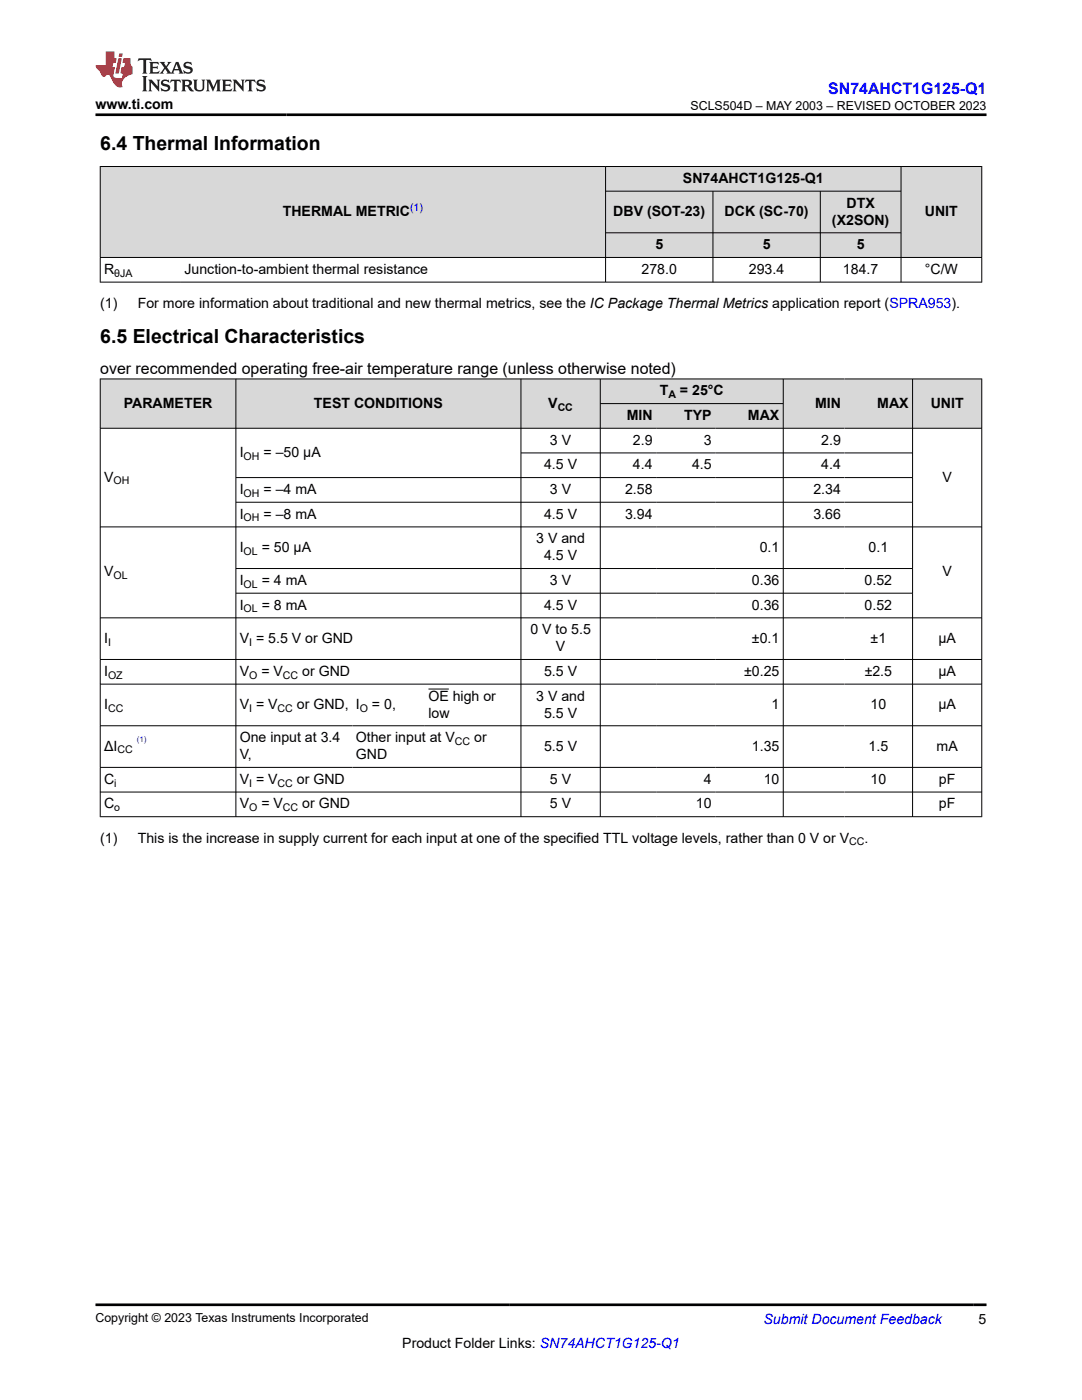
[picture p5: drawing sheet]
<svg xmlns="http://www.w3.org/2000/svg" width="216mm" height="279mm" viewBox="0 0 216 279" stroke-linecap="round" stroke-linejoin="round" font-family="sans-serif">
<g fill="#d8d8d8">
<path d="M20 33.2h175.9v5h-175.9z" fill-rule="evenodd"/>
<path d="M20.1 33.3h100.7v18h-100.7z" fill-rule="evenodd"/>
<path d="M120.9 33.3h58.8v4.8h-58.8z" fill-rule="evenodd"/>
<path d="M179.9 33.3h15.9v18h-15.9z" fill-rule="evenodd"/>
<path d="M120.9 38.2h21.3v8.2h-21.3z" fill-rule="evenodd"/>
<path d="M142.3 38.2h21.3v8.2h-21.3z" fill-rule="evenodd"/>
<path d="M163.7 38.2h16v8.2h-16z" fill-rule="evenodd"/>
<path d="M120.9 46.5h21.3v4.8h-21.3z" fill-rule="evenodd"/>
<path d="M142.3 46.5h21.3v4.8h-21.3z" fill-rule="evenodd"/>
<path d="M163.7 46.5h16v4.8h-16z" fill-rule="evenodd"/>
</g>
<path d="M19.9 33.2h176.1M20 33.2v23.2M120.8 33.2v23.2M120.8 38.2h59.1M142.3 38.2v18.2M163.7 38.2v18.2M179.8 33.2v23.2M195.9 33.2v23.2M19.9 51.4h176.1M19.9 56.3h176.1M120.8 46.5h59.1" fill="none" stroke="#000" stroke-width=".2"/>
<g fill="#d8d8d8">
<path d="M20 75.6h175.9v4.9h-175.9z" fill-rule="evenodd"/>
<path d="M20.1 75.7h26.9v9.7h-26.9z" fill-rule="evenodd"/>
<path d="M47.1 75.7h56.8v9.7h-56.8z" fill-rule="evenodd"/>
<path d="M104 75.7h15.7v9.7h-15.7z" fill-rule="evenodd"/>
<path d="M119.8 75.7h36.4v4.8h-36.4z" fill-rule="evenodd"/>
<path d="M156.4 75.7h12.1v9.7h-12.1z" fill-rule="evenodd"/>
<path d="M168.5 75.7h13.5v9.7h-13.5z" fill-rule="evenodd"/>
<path d="M182.2 75.7h13.6v9.7h-13.6z" fill-rule="evenodd"/>
<path d="M119.8 80.6h11.1v4.8h-11.1z" fill-rule="evenodd"/>
<path d="M130.9 80.6h11.8v4.8h-11.8z" fill-rule="evenodd"/>
<path d="M142.7 80.6h13.5v4.8h-13.5z" fill-rule="evenodd"/>
</g>
<g fill="none" stroke="#000" stroke-width=".2">
<path d="M19.9 75.6h176.1M20 75.6v87.5M47.1 75.6v87.5M103.9 75.6v87.5M119.8 75.6v87.5M156.3 75.6v87.5M182.1 75.6v87.5M195.9 75.6v87.5M19.9 85.5h176.1M47.1 95.3h135.1M103.9 90.4h78.3M119.8 80.5h36.6"/>
<path d="M19.9 105.2h176.1M47.1 100.2h135.1M47.1 113.5h135.1M47.1 118.4h135.1M19.9 123.3h176.1M19.9 131.6h176.1M19.9 136.5h176.1M85.5 137.5h4.1M19.9 144.8h176.1M19.9 153.1h176.1M19.9 158.1h176.1M19.9 163h176.1"/>
</g>
<path d="M27.7 11.6l-.2 .6 .5-.2h.6v.1v2.2l-.2 .4h1l-.2-.4v-2.2v-.1h.5l.5 .2-.1-.6zM29.8 12.4l.2 .3v1.6l-.2 .4h1.9l.1-.6a1.08 1.08 0 0 1-1.3 .2v-.7h.6l.4 .2v-.7l-.4 .2h-.6v-.5l.2-.2a1 1 0 0 1 1 .3l-.1-.5zM31.8 12.4l1 1.1-1 1.2h.9l-.2-.2 .4-.8 .5 .8-.2 .2h1.6l-.2-.2 .1-.5h1l.1 .5-.1 .2h.9l-.2-.4-.8-1.9h-.5l-1 2.1-.8-1.1 .9-1h-.8l.2 .2-.5 .6-.3-.6 .1-.2zM35.2 12.8l.4 1h-.8zM36.8 12.5a.65 .65 0 0 0-.2 .7 .65 .65 0 0 0 .6 .5l.7 .1 .1 .3a.79 .79 0 0 1-.7 .4 .79 .79 0 0 1-.7-.5l.1 .7 .2-.1a.93 .93 0 0 0 1.1 0 .93 .93 0 0 0 .4-.9 1.46 1.46 0 0 0-1.2-.6l-.1-.3a1.09 1.09 0 0 1 1.2 .2l-.2-.6-.1 .1-.6-.2zM28.4 15.2l.2 .4v2.2l-.2 .4h1l-.2-.4v-2.2l.2-.4zM29.6 15.9l.2 .4v1.5l-.2 .4h.8l-.3-.4v-1.3l1.7 1.8v-2l.2-.4h-.8l.2 .2 .1 1.1-1.2-1.3zM32.3 16a.65 .65 0 0 0-.2 .8 .65 .65 0 0 0 .7 .4l.6 .2 .1 .2a.79 .79 0 0 1-.7 .4 .79 .79 0 0 1-.7-.5l.1 .7 .2-.1a.93 .93 0 0 0 1.1 .1 .93 .93 0 0 0 .4-1 1.46 1.46 0 0 0-1.2-.5l-.1-.4a1.09 1.09 0 0 1 1.2 .2l-.2-.6-.1 .1-.6-.1zM34.1 15.9l-.1 .6a.63 .63 0 0 1 .7-.3l.1 1.6-.3 .4h1l-.2-.4v-1.6a.66 .66 0 0 1 .8 .3l-.1-.6zM36.2 15.9l.2 .4v1.5l-.2 .4h.9l-.2-.2v-.7h.5l.1 .2a.79 .79 0 0 0 1.2 .6l-1-.9a.61 .61 0 0 0 .6-.6 .61 .61 0 0 0-.5-.7zM36.9 16.2h.2a.47 .47 0 0 1 .5 .1 .47 .47 0 0 1 .1 .5l-.2 .1-.6 .1zM38.5 15.9l.2 .2a2.27 2.27 0 0 0 .4 2 1.04 1.04 0 0 0 1.7-.7v-1.3l.2-.2h-.8l.2 .4v1.1a.6 .6 0 0 1-.6 .6 .6 .6 0 0 1-.6-.6v-1.1l.3-.4zM41.1 15.9l.2 .4v1.5l-.2 .4h.7l-.2-.4v-1.4l.9 1.9 .8-1.9v1.4l-.2 .4h1l-.3-.4v-1.5l.3-.4h-.8l-.7 1.5-.7-1.5zM44.3 15.9l.2 .4v1.5l-.2 .4h1.9l.1-.6a1.09 1.09 0 0 1-1.3 .2v-.7h.6l.4 .2v-.6l-.4 .2h-.6v-.6l.2-.1a1.01 1.01 0 0 1 1 .3l-.1-.6zM46.4 15.9l.3 .4v1.5l-.3 .4h.8l-.2-.4v-1.3l1.6 1.8v-2l.2-.4h-.7l.2 .2v1.1l-1.2-1.3zM49 15.9l-.1 .6a.63 .63 0 0 1 .8-.3v1.6l-.3 .4h1l-.2-.4v-1.6a.66 .66 0 0 1 .8 .3l-.1-.6zM51.4 16a.65 .65 0 0 0-.2 .8 .65 .65 0 0 0 .6 .4l.6 .2 .2 .2a.79 .79 0 0 1-.8 .4 .79 .79 0 0 1-.6-.5l.1 .7 .2-.1a.93 .93 0 0 0 1 .1 .93 .93 0 0 0 .5-1 1.46 1.46 0 0 0-1.3-.5l-.1-.4a1.09 1.09 0 0 1 1.3 .2l-.2-.6-.2 .1-.5-.1z" fill="#231f20"/>
<path d="M21.1 10.3v2.7h-2.1l.1 .4 .9 1a.95 .95 0 0 0 .9 .9 .59 .59 0 0 1 .6-.4 .59 .59 0 0 1 .5 .3l.4 .8a1.59 1.59 0 0 0 2.1 1.4 1.61 1.61 0 0 1 1-2.3l1-.3-.1-1.5a1.59 1.59 0 0 1-.4-1.7h-1.4l-.2 .9h.5l-.1 .9h-.5l-.2 .9v.3l.4 .1-.2 .9h-.6a.73 .73 0 0 1-1.1-.7l.3-1.5h-.5l.2-.9h.5l.2-.9h-.5v-1.3zM23.6 11.6l-.6 3.1h.7l.6-3.1zM23.8 10.7l-.1 .6h.7l.1-.6z" fill="#ed1c24"/>
<path d="M19 22.9h177.8M19 260.4h177.8" fill="none" stroke="#000" stroke-width=".53"/>
<g font-size="3.9">
<text x="20" y="29.9">6.4 Thermal Information</text>
<text x="20" y="68.4">6.5 Electrical Characteristics</text>
</g>
<text font-size="3.2" fill="#00f" x="165.3" y="18.7">SN74AHCT1G125-Q1</text>
<text font-size="3.2" x="20" y="74.6">over recommended operating free-air temperature range (unless otherwise noted)</text>
<g font-size="2.8">
<text x="19" y="21.8">www.ti.com</text>
<text x="136.3" y="36.5">SN74AHCT1G125-Q1</text>
<text x="168.9" y="41.4">DTX</text>
<text x="56.4" y="43.1">THERMAL METRIC</text>
<text x="122.4" y="43.1">DBV (SOT-23)</text>
<text x="144.6" y="43.1">DCK (SC-70)</text>
<text x="166" y="44.8">(X2SON)</text>
<text x="184.6" y="43.1">UNIT</text>
<text x="130.8" y="49.7">5</text>
<text x="152.2" y="49.7">5</text>
<text x="171" y="49.7">5</text>
<text x="20.8" y="54.7">R</text>
<text x="36.8" y="54.7">Junction-to-ambient thermal resistance</text>
<text x="128" y="54.7">278.0</text>
<text x="149.4" y="54.7">293.4</text>
<text x="168.2" y="54.7">184.7</text>
<text x="184.5" y="54.7">°C/W</text>
<text x="20" y="61.5">(1)</text>
<text x="27.5" y="61.5">For more information about traditional and new thermal metrics, see the IC Package Thermal Metrics application report (SPRA953).</text>
<text x="24.7" y="81.4">PARAMETER</text>
<text x="62.7" y="81.4">TEST CONDITIONS</text>
<text x="109.4" y="81.4">V</text>
<text x="125" y="83.8">MIN</text>
<text x="131.6" y="78.9">T</text>
<text x="135.7" y="78.9">= 25°C</text>
<text x="136.5" y="83.8">TYP</text>
<text x="149.3" y="83.8">MAX</text>
<text x="162.6" y="81.4">MIN</text>
<text x="175.1" y="81.4">MAX</text>
<text x="185.7" y="81.4">UNIT</text>
<text x="109.7" y="88.7">3 V</text>
<text x="126.3" y="88.7">2.9</text>
<text x="140.4" y="88.7">3</text>
<text x="163.9" y="88.7">2.9</text>
<text x="47.8" y="91.2">I</text>
<text x="52.6" y="91.2">= –50 µA</text>
<text x="108.6" y="93.7">4.5 V</text>
<text x="126.3" y="93.7">4.4</text>
<text x="138.1" y="93.7">4.5</text>
<text x="163.9" y="93.7">4.4</text>
<text x="20.8" y="96.1">V</text>
<text x="47.8" y="98.6">I</text>
<text x="52.6" y="98.6">= –4 mA</text>
<text x="109.7" y="98.6">3 V</text>
<text x="124.7" y="98.6">2.58</text>
<text x="162.3" y="98.6">2.34</text>
<text x="188.1" y="96.1">V</text>
<text x="47.8" y="103.5">I</text>
<text x="52.6" y="103.5">= –8 mA</text>
<text x="108.6" y="103.5">4.5 V</text>
<text x="124.7" y="103.5">3.94</text>
<text x="162.3" y="103.5">3.66</text>
<text x="47.8" y="110.1">I</text>
<text x="52.2" y="110.1">= 50 µA</text>
<text x="107" y="108.4">3 V and</text>
<text x="108.6" y="111.8">4.5 V</text>
<text x="151.6" y="110.1">0.1</text>
<text x="173.3" y="110.1">0.1</text>
<text x="20.8" y="115">V</text>
<text x="47.8" y="116.7">I</text>
<text x="52.2" y="116.7">= 4 mA</text>
<text x="109.7" y="116.7">3 V</text>
<text x="150" y="116.7">0.36</text>
<text x="172.5" y="116.7">0.52</text>
<text x="188.1" y="115">V</text>
<text x="47.8" y="121.7">I</text>
<text x="52.2" y="121.7">= 8 mA</text>
<text x="108.6" y="121.7">4.5 V</text>
<text x="150" y="121.7">0.36</text>
<text x="172.5" y="121.7">0.52</text>
<text x="20.8" y="128.3">I</text>
<text x="47.8" y="128.3">V = 5.5 V or GND</text>
<text x="105.8" y="126.6">0 V to 5.5</text>
<text x="110.9" y="130">V</text>
<text x="150.1" y="128.3">±0.1</text>
<text x="173.7" y="128.3">±1</text>
<text x="187.2" y="128.3">µA</text>
<text x="20.8" y="134.9">I</text>
<text x="47.8" y="134.9">V</text>
<text x="52.1" y="134.9">= V</text>
<text x="60.3" y="134.9">or GND</text>
<text x="108.6" y="134.9">5.5 V</text>
<text x="148.5" y="134.9">±0.25</text>
<text x="172.5" y="134.9">±2.5</text>
<text x="187.2" y="134.9">µA</text>
<text x="20.8" y="141.5">I</text>
<text x="47.8" y="141.5">V = V</text>
<text x="59.2" y="141.5">or GND, I</text>
<text x="74.2" y="141.5">= 0,</text>
<text x="85.5" y="139.8">OE high or</text>
<text x="85.5" y="143.2">low</text>
<text x="107" y="139.8">3 V and</text>
<text x="108.6" y="143.2">5.5 V</text>
<text x="154" y="141.5">1</text>
<text x="173.7" y="141.5">10</text>
<text x="187.2" y="141.5">µA</text>
<text x="20.8" y="149.8">ΔI</text>
<text x="47.8" y="148.1">One input at 3.4</text>
<text x="71" y="148.1">Other input at V</text>
<text x="94.6" y="148.1">or</text>
<text x="108.6" y="149.8">5.5 V</text>
<text x="150" y="149.8">1.35</text>
<text x="173.3" y="149.8">1.5</text>
<text x="186.9" y="149.8">mA</text>
<text x="47.8" y="151.5">V,</text>
<text x="71" y="151.5">GND</text>
<text x="20.8" y="156.4">C</text>
<text x="20.8" y="161.3">C</text>
<text x="47.8" y="156.4">V = V</text>
<text x="47.8" y="161.3">V</text>
<text x="52.1" y="161.3">= V</text>
<text x="59.2" y="156.4">or GND</text>
<text x="60.3" y="161.3">or GND</text>
<text x="109.7" y="156.4">5 V</text>
<text x="109.7" y="161.3">5 V</text>
<text x="138.9" y="161.3">10</text>
<text x="140.4" y="156.4">4</text>
<text x="152.4" y="156.4">10</text>
<text x="173.7" y="156.4">10</text>
<text x="187.4" y="156.4">pF</text>
<text x="187.4" y="161.3">pF</text>
<text x="20" y="168.1">(1)</text>
<text x="27.5" y="168.1">This is the increase in supply current for each input at one of the specified TTL voltage levels, rather than 0 V or V</text>
<text x="172.5" y="168.1">.</text>
<text x="80.3" y="269">Product Folder Links: SN74AHCT1G125-Q1</text>
<text x="195.3" y="264.2">5</text>
</g>
<text font-size="2.8" fill="#00f" x="152.4" y="264.2">Submit Document Feedback</text>
<g font-size="2.5">
<text x="137.8" y="21.9">SCLS504D – MAY 2003 – REVISED OCTOBER 2023</text>
<text x="19" y="263.9">Copyright © 2023 Texas Instruments Incorporated</text>
</g>
<text font-size="2.1" fill="#00f" x="81.8" y="42.2">(1)</text>
<g font-size="2.1">
<text x="22.8" y="55.2">θJA</text>
<text x="111.3" y="81.9">CC</text>
<text x="133.4" y="79.5">A</text>
<text x="48.6" y="91.8">OH</text>
<text x="22.6" y="96.7">OH</text>
<text x="48.6" y="99.1">OH</text>
<text x="48.6" y="104.1">OH</text>
<text x="48.6" y="110.7">OL</text>
<text x="22.6" y="115.6">OL</text>
<text x="48.6" y="117.3">OL</text>
<text x="48.6" y="122.2">OL</text>
<text x="21.6" y="128.8">I</text>
<text x="49.7" y="128.8">I</text>
<text x="21.6" y="135.5">OZ</text>
<text x="49.7" y="135.5">O</text>
<text x="56.5" y="135.5">CC</text>
<text x="21.6" y="142.1">CC</text>
<text x="49.7" y="142.1">I</text>
<text x="55.4" y="142.1">CC</text>
<text x="71.8" y="142.1">O</text>
<text x="90.8" y="148.7">CC</text>
<text x="23.4" y="150.4">CC</text>
<text x="22.8" y="157">i</text>
<text x="22.8" y="161.9">o</text>
<text x="49.7" y="157">I</text>
<text x="49.7" y="161.9">O</text>
<text x="55.4" y="157">CC</text>
<text x="56.5" y="161.9">CC</text>
<text x="169.5" y="168.7">CC</text>
</g>
<text font-size="1.6" fill="#00f" x="27.3" y="148.2">(1)</text>
</svg>
